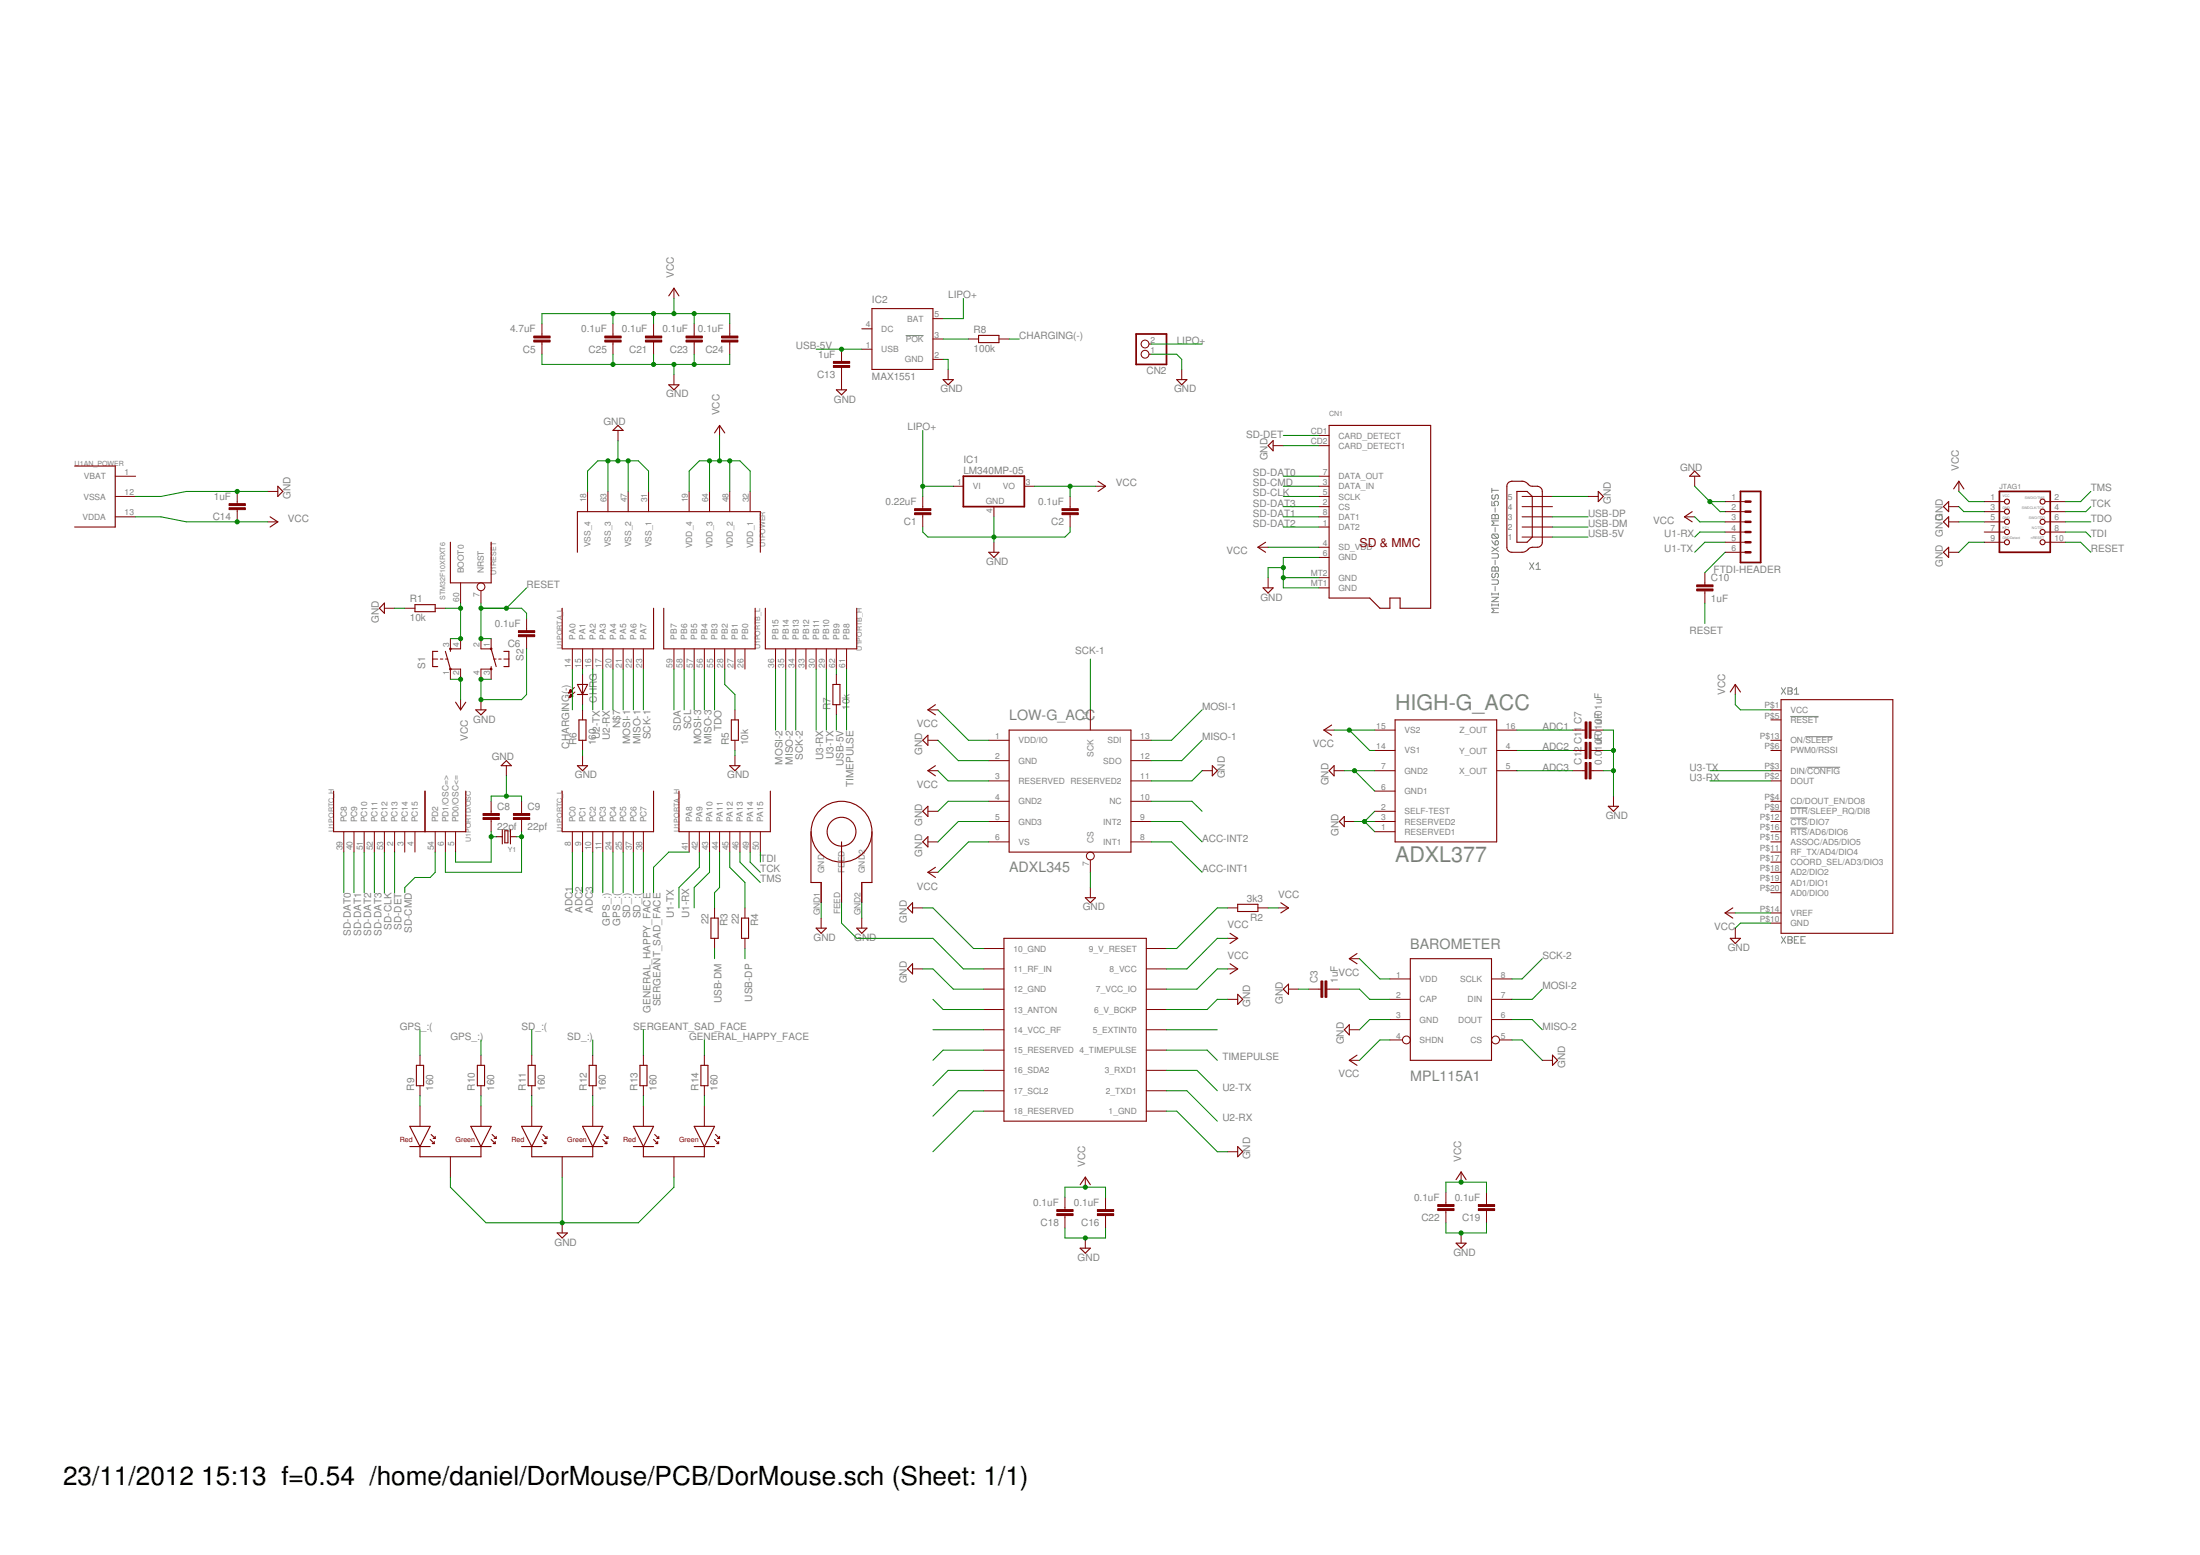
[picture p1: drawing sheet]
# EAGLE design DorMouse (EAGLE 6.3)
DorMouse rocket flight-computer Schematic

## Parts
BAROMETER  MPL115A1  [LGA-8]
C1  0.22uF  C-EUC0402  [C0402]
C2  0.1uF  C-EUC0402  [C0402]
C3  1uF  C-EUC0402  [C0402]
C5  4.7uF  C-EUC0402  [C0402]
C6  0.1uF  C-EUC0402  [C0402]
C7  0.01uF  C-EUC0402  [C0402]
C8  22pf  C-EUC0402  [C0402]
C9  22pf  C-EUC0402  [C0402]
C10  1uF  C-EUC0402  [C0402]
C11  0.01uF  C-EUC0402  [C0402]
C12  0.01uF  C-EUC0402  [C0402]
C13  1uF  C-EUC0402  [C0402]
C14  1uF  C-EUC0402  [C0402]
C16  0.1uF  C-EUC0402  [C0402]
C18  0.1uF  C-EUC0402  [C0402]
C19  0.1uF  C-EUC0402  [C0402]
C21  0.1uF  C-EUC0402  [C0402]
C22  0.1uF  C-EUC0402  [C0402]
C23  0.1uF  C-EUC0402  [C0402]
C24  0.1uF  C-EUC0402  [C0402]
C25  0.1uF  C-EUC0402  [C0402]
CHRG  LEDCHIPLED_0603  [CHIPLED_0603]
CN1  MICROSD  [MICROSD]
CN2  JST_2PINSH2  [JSTSH2]
FTDI-HEADER  MA06-1  [MA06-1]
GENERAL  RED-GREEN_LED  [SOT23]
GPS  UBLOX_MAX-6  [UBLOX_MAX-6]
GPS-LED  RED-GREEN_LED  [SOT23]
HIGH-G_ACC  ADXL377  [LFCSP-16]
IC1  LM340MP-05  [SOT223]
IC2  MAX1551  [SOT23-5L]
JTAG1  JTAG-CORTEXM3  [2X05_1.27MM_SMT]
LOW-G_ACC  ADXL345  [LGA-14]
R1  10k  R-EU_R0402  [R0402]
R2  3k3  R-EU_R0402  [R0402]
R3  22  R-EU_R0402  [R0402]
R4  22  R-EU_R0402  [R0402]
R5  10k  R-EU_R0402  [R0402]
R6  160  R-EU_R0402  [R0402]
R7  10k  R-EU_R0402  [R0402]
R8  100k  R-EU_R0402  [R0402]
R9  160  R-EU_R0402  [R0402]
R10  160  R-EU_R0402  [R0402]
R11  160  R-EU_R0402  [R0402]
R12  160  R-EU_R0402  [R0402]
R13  160  R-EU_R0402  [R0402]
R14  160  R-EU_R0402  [R0402]
S1  TAC_SWITCHSMD  [TACTILE_SWITCH_SMD]
S2  TAC_SWITCHSMD  [TACTILE_SWITCH_SMD]
SD-LED  RED-GREEN_LED  [SOT23]
U1  STM32F10XRXT6  [TQFP64]
U$1  SARANTEL-SR1202  [SARANTEL-SR1202]
X1  MINI-USB-UX60-MB-5ST  [UX60-MB-5ST]
XB1  XBEE  [XBEE]
Y1  CRYSTALSMD  [HC49UP]

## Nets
ACC-INT1: LOW-G_ACC.8(INT1)
ACC-INT2: LOW-G_ACC.9(INT2)
ADC1: C7.1 HIGH-G_ACC.16(Z_OUT) U1.8(PORTC_L:PC0)
ADC2: C11.1 HIGH-G_ACC.4(Y_OUT) U1.9(PORTC_L:PC1)
ADC3: C12.1 HIGH-G_ACC.5(X_OUT) U1.10(PORTC_L:PC2)
BOOT1: R5.2 U1.28(PORTB_L:PB2)
CHARGING(-): R8.2 U1.14(PORTA_L:PA0)
GENERAL_HAPPY_FACE: R14.2 U1.38(PORTC_L:PC7)
GND: BAROMETER.3(GND) BAROMETER.5(CS) C1.1 C2.1 C3.1 C5.1 C6.1 C7.2 C8.1 C9.1 C11.2 C12.2 C13.1 C14.2 C16.1 C18.1 C19.1 C21.1 C22.1 C23.1 C24.1 C25.1 CN1.6(GND) CN1.CD2(CARD_DETECT1) CN1.MT1(GND) CN1.MT2(GND) CN2.1 FTDI-HEADER.1 FTDI-HEADER.2 GENERAL.3(CATHODE) GPS-LED.3(CATHODE) GPS.1_GND GPS.6_V_BCKP GPS.10_GND GPS.12_GND HIGH-G_ACC.1(RESERVED1) HIGH-G_ACC.2(SELF-TEST) HIGH-G_ACC.3(RESERVED2) HIGH-G_ACC.6(GND1) HIGH-G_ACC.7(GND2) IC1.4(GND) IC2.2(GND) JTAG1.3 JTAG1.5 JTAG1.9 LOW-G_ACC.2(GND) LOW-G_ACC.4(GND2) LOW-G_ACC.5(GND3) LOW-G_ACC.7(CS) LOW-G_ACC.11(RESERVED2) R1.1 R5.1 R6.1 S2.3 S2.4 SD-LED.3(CATHODE) U1.12(AN_POWER:VSSA) U1.18(POWER:VSS_4) U1.31(POWER:VSS_1) U1.47(POWER:VSS_2) U1.63(POWER:VSS_3) U$1.GND1(GND) U$1.GND2 X1.5 XB1.P$10(GND)
GPS_:(: R9.2 U1.24(PORTC_L:PC4)
GPS_:): R10.2 U1.11(PORTC_L:PC3)
LIPO+: C1.2 CN2.2 IC1.1(VI) IC2.5(BAT)
MISO-1: LOW-G_ACC.12(SDO) U1.22(PORTA_L:PA6)
MISO-2: BAROMETER.6(DOUT) U1.35(PORTB_H:PB14)
MISO-3: U1.56(PORTB_L:PB4)
MOSI-1: LOW-G_ACC.13(SDI) U1.21(PORTA_L:PA5)
MOSI-2: BAROMETER.7(DIN) U1.36(PORTB_H:PB15)
MOSI-3: U1.57(PORTB_L:PB5)
N$1: GPS.16_SDA2
N$2: R1.2 S1.3 S1.4 U1.60(RESET:BOOT0)
N$3: BAROMETER.2(CAP) C3.2
N$4: GPS.5_EXTINT0
N$5: R3.1 U1.44(PORTA_H:PA11)
N$6: C9.2 U1.6(PORTD/OSC:PD1/OSC=>) Y1.1
N$7: U1.20(PORTA_L:PA4)
N$8: R4.1 U1.45(PORTA_H:PA12)
N$9: CHRG.A U1.15(PORTA_L:PA1)
N$10: GPS.17_SCL2
N$11: LOW-G_ACC.10(NC)
N$12: CHRG.C R6.2
N$13: IC2.3(!POK) R8.1
N$14: C8.2 U1.5(PORTD/OSC:PD0/OSC<=) Y1.2
N$15: GPS.9_V_RESET R2.2
N$16: GPS.13_ANTON
N$17: GPS-LED.1(RED-ANODE) R9.1
N$18: GPS.11_RF_IN U$1.FEED
N$19: C10.1 FTDI-HEADER.6
N$20: GPS.15_RESERVED
N$21: R7.2 U1.62(PORTB_H:PB9)
N$23: GPS.18_RESERVED
N$24: GPS.14_VCC_RF
N$27: GPS-LED.2(GREEN-ANODE) R10.1
N$30: R11.1 SD-LED.1(RED-ANODE)
N$31: R12.1 SD-LED.2(GREEN-ANODE)
N$33: GENERAL.1(RED-ANODE) R13.1
N$34: GENERAL.2(GREEN-ANODE) R14.1
RESET: C6.2 C10.2 JTAG1.10 S2.1 S2.2 U1.7(RESET:NRST)
SCK-1: LOW-G_ACC.14(SCK) U1.23(PORTA_L:PA7)
SCK-2: BAROMETER.8(SCLK) U1.34(PORTB_H:PB13)
SCL: U1.58(PORTB_L:PB6)
SD-CLK: CN1.5(SCLK) U1.53(PORTC_H:PC12)
SD-CMD: CN1.3(DATA_IN) U1.54(PORTD/OSC:PD2)
SD-DAT0: CN1.7(DATA_OUT) U1.39(PORTC_H:PC8)
SD-DAT1: CN1.8(DAT1) U1.40(PORTC_H:PC9)
SD-DAT2: CN1.1(DAT2) U1.51(PORTC_H:PC10)
SD-DAT3: CN1.2(CS) U1.52(PORTC_H:PC11)
SD-DET: CN1.CD1(CARD_DETECT) U1.2(PORTC_H:PC13)
SD_:(: R11.2 U1.37(PORTC_L:PC6)
SD_:): R12.2 U1.25(PORTC_L:PC5)
SDA: U1.59(PORTB_L:PB7)
SERGEANT_SAD_FACE: R13.2 U1.41(PORTA_H:PA8)
TCK: JTAG1.4 U1.49(PORTA_H:PA14)
TDI: JTAG1.8 U1.50(PORTA_H:PA15)
TDO: JTAG1.6 U1.55(PORTB_L:PB3)
TIMEPULSE: GPS.4_TIMEPULSE U1.61(PORTB_H:PB8)
TMS: JTAG1.2 U1.46(PORTA_H:PA13)
U1-RX: FTDI-HEADER.4 U1.43(PORTA_H:PA10)
U1-TX: FTDI-HEADER.5 U1.42(PORTA_H:PA9)
U2-RX: GPS.2_TXD1 U1.17(PORTA_L:PA3)
U2-TX: GPS.3_RXD1 U1.16(PORTA_L:PA2)
U3-RX: U1.30(PORTB_H:PB11) XB1.P$2(DOUT)
U3-TX: U1.29(PORTB_H:PB10) XB1.P$3(DIN/!CONFIG)
USB-5V: C13.2 IC2.1(USB) R7.1 X1.1
USB-DM: R3.2 X1.2
USB-DP: R4.2 X1.3
VCC: BAROMETER.1(VDD) BAROMETER.4(SHDN) C2.2 C5.2 C14.1 C16.2 C18.2 C19.2 C21.2 C22.2 C23.2 C24.2 C25.2 CN1.4(SD_VDD) FTDI-HEADER.3 GPS.7_VCC_IO GPS.8_VCC HIGH-G_ACC.14(VS1) HIGH-G_ACC.15(VS2) IC1.3(VO) JTAG1.1 LOW-G_ACC.1(VDD/IO) LOW-G_ACC.3(RESERVED) LOW-G_ACC.6(VS) R2.1 S1.1 S1.2 U1.13(AN_POWER:VDDA) U1.19(POWER:VDD_4) U1.32(POWER:VDD_1) U1.48(POWER:VDD_2) U1.64(POWER:VDD_3) XB1.P$1(VCC) XB1.P$14(VREF)
Unconnected: IC2.4(DC) JTAG1.7 U1.3(PORTC_H:PC14) U1.4(PORTC_H:PC15) U1.26(PORTB_L:PB0) U1.27(PORTB_L:PB1) U1.33(PORTB_H:PB12) X1.4 XB1.P$4(CD/DOUT_EN/DO8) XB1.P$5(!RESET) XB1.P$6(PWM0/RSSI) XB1.P$9(!DTR!/SLEEP_RQ/DI8) XB1.P$11(RF_TX/AD4/DIO4) XB1.P$12(!CTS!/DIO7) XB1.P$13(ON/!SLEEP) XB1.P$15(ASSOC/AD5/DIO5) XB1.P$16(!RTS!/AD6/DIO6) XB1.P$17(COORD_SEL/AD3/DIO3) XB1.P$18(AD2/DIO2) XB1.P$19(AD1/DIO1) XB1.P$20(AD0/DIO0)

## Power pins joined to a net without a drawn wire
VBAT: U1.1(AN_POWER:VBAT)

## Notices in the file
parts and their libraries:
microbuilder: This work is placed in the public domain, and may be freely used for commercial and non-commercial work with the following conditions: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
SparkFun: Licensing: CC v3.0 Share-Alike You are welcome to use this library for commercial purposes.
